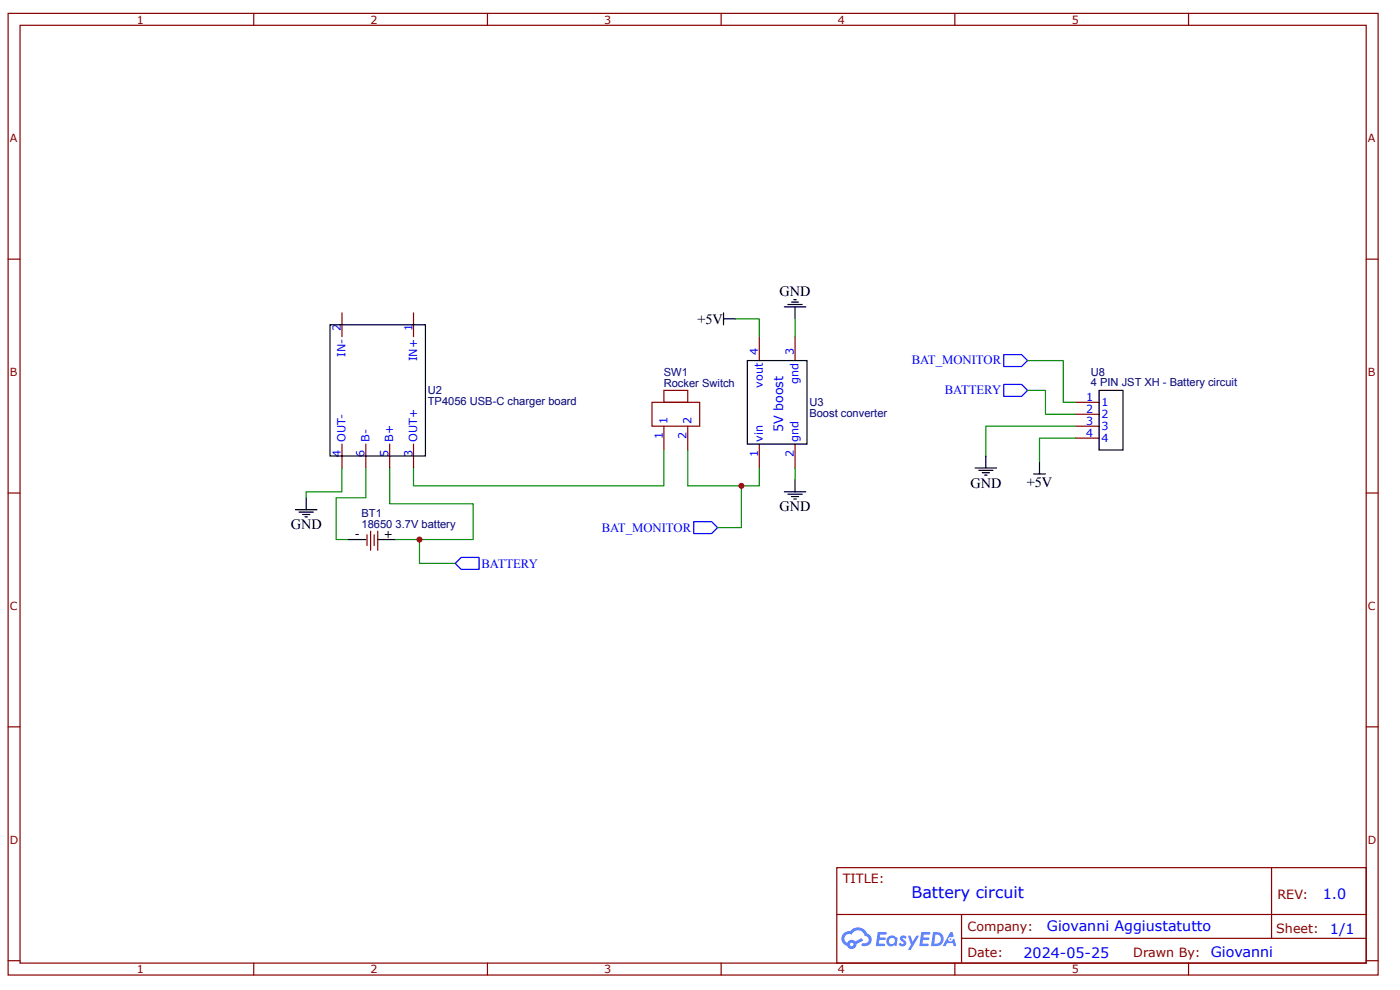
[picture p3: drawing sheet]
<svg xmlns="http://www.w3.org/2000/svg" width="297mm" height="210mm" viewBox="0 0 297 210" stroke-linecap="round" stroke-linejoin="round" font-family="sans-serif">
<g fill="none" stroke="#800" stroke-width=".25">
<path d="M1.7 2.8h290.7v203.9h-290.7zM4.3 5.4h285.5v198.8h-285.5zM53.8 2.8v2.6M103.4 2.8v2.6M153 2.8v2.6M202.6 2.8v2.6M252.1 2.8v2.6M1.7 54.9h2.6M289.8 54.9h2.6M1.7 104.5h2.6M289.8 104.5h2.6M1.7 154.1h2.6"/>
<path d="M289.8 154.1h2.6M177.5 184h112.3v20.2h-112.3zM177.6 193.9h112.1M204 198.9h85.7M204 193.9v10.1M269.8 184v14.9M1.7 203.7h2.6M53.8 204.2v2.5M103.4 204.2v2.5M153 204.2v2.5M202.6 204.2v2.5M252.1 204.2v2.5"/>
<path d="M289.8 203.7h2.6"/>
</g>
<g fill="#58f">
<path d="M191.1 198.5l.5-.2 .4 .1 .3 .3-.2 .4a.33 .33 0 0 0-.3-.3 .33 .33 0 0 0-.3 .1v.1a.85 .85 0 0 1 .7 .7 .85 .85 0 0 1-.3 .8l-.7 .1-.6-.4 .4-.4 .5 .3 .2-.1v-.2a.88 .88 0 0 1-.6-1.3z"/>
<path d="M192.6 198.4h.6l.4 1.3 .8-1.3h.6l-1.8 3h-.6l.7-1.1z"/>
<path d="M186.2 197.6h1.7l.2 .1-.1 .4h-1.3l-.1 .7h1.1l.2 .2-.2 .3h-1.1l-.2 .8h1.3l.1 .2-.1 .2-1.9 .1z"/>
<path d="M195.5 197.6h1.6l.2 .1v.4h-1.3l-.1 .7h1.1l.2 .2-.3 .3h-1.1l-.1 .8h1.2l.1 .2-.1 .2-1.9 .1z"/>
<path d="M201.6 197.6h.5l.2 .9-.4 .2a.49 .49 0 0 0-.7 .2 .49 .49 0 0 0 .3 .7 .49 .49 0 0 0 .6-.4l.4-.2 .4 1.6h-.6l-.2-.7h-1.2l-.3 .7h-.6z"/>
<path d="M197.9 197.6l-.4 3h1a1.51 1.51 0 0 0 1.7-1.5 1.51 1.51 0 0 0-1.8-1.5zM198.4 198.1a1.02 1.02 0 0 1 1.2 1.2 1.02 1.02 0 0 1-1.4 .8z"/>
<path d="M188.5 198.6a1.11 1.11 0 0 0-.3 1.6 1.11 1.11 0 0 0 1.6 .2l.4 .2 .2-1.7-.4-.2a1.01 1.01 0 0 0-1.5-.1zM188.5 199.5a.66 .66 0 0 1 1.3 0 .66 .66 0 0 1-1.3 0z"/>
<path d="M179 197.9a1.58 1.58 0 0 0 .7 2.6 1.01 1.01 0 0 0 1.2 .7 1.01 1.01 0 0 0 .8-1.1l1.4-.7-.3-.5-1.4 .7a1.02 1.02 0 0 0-1.7 .3 .99 .99 0 0 1-.4-1.4 .99 .99 0 0 1 1.4-.3 1.48 1.48 0 0 1 1.5-1 1.48 1.48 0 0 1 1.3 1.2 .82 .82 0 0 1 .8 1.1 .82 .82 0 0 1-1.2 .5l-.3 .1v.3a1.4 1.4 0 0 0 2-.6 1.4 1.4 0 0 0-.9-1.9 2.19 2.19 0 0 0-3.6-.5l-.8 .1zM180.3 200.2a.4 .4 0 0 1 .8 0 .4 .4 0 0 1-.8 0z"/>
<circle cx="201.6" cy="199.1" r=".19"/>
</g>
<g fill="none" stroke="#000" stroke-width=".25">
<path d="M70 68.9h20.3v27.8h-20.3zM153.5 67.6h2.5M153.5 66.3v2.6M158.6 76.4h12.6v17.8h-12.6zM166.4 65.1h4.6M167.2 64.6h3M167.9 64h1.5M168.4 63.5h.5M168.7 65.1v2.5M206.9 99.2h4.5M207.6 99.7h3.1M209.1 96.7v2.5"/>
<path d="M220.5 97.9v2.6M233.2 82.8h5v12.6h-5zM62.7 108.1h4.5M63.4 108.6h3.1M64.2 109.1h1.5M64.7 109.6h.5M65 105.5v2.6M73.8 114.4h3.8M80.1 114.4h3.8M166.4 104.3h4.6M167.2 104.8h3M167.9 105.3h1.5"/>
<path d="M168.4 105.8h.5M168.7 101.7v2.6M208.4 100.2h1.5M208.9 100.7h.5M219.3 100.5h2.5"/>
</g>
<g fill="none" stroke="#800" stroke-width=".25">
<path d="M72.6 66.3v5.1M87.7 66.3v5.1M161.1 71.4v5M168.7 71.4v5M72.6 94.2v5M77.6 94.2v5M82.7 94.2v5M87.7 94.2v5M138.3 85.3h10.1v5.1h-10.1zM140.8 82.8h5.1v2.5h-5.1zM140.8 90.4v5M145.9 90.4v5"/>
<path d="M161.1 94.2v5M168.7 94.2v5M228.1 85.3h5.1M228.1 87.8h5.1M228.1 90.4h5.1M228.1 92.9h5.1M77.9 113.4v2.3M78.6 112.6v4.1M79.4 113.4v2.3M80.1 112.6v4.1"/>
</g>
<g fill="none" stroke="#080" stroke-width=".25">
<path d="M156 67.6h5.1v3.8M168.7 67.6v3.8M218 76.4h7.6v8.9h2.5M72.6 99.2v5.1h-7.6v1.2M77.6 99.2v6.3h-6.3v8.9h2.5M82.7 99.2v7.6h17.7v7.6h-16.5M140.8 95.4v7.6h-53.1v-3.8M145.9 95.4v7.6h15.2v-3.8M168.7 99.2v2.5M218 82.8h3.8v5h6.3M228.1 92.9h-7.6v5M228.1 90.4h-19v6.3"/>
<path d="M89 114.4v5h7.6M157.3 103v8.9h-5.1"/>
</g>
<path d="M212.9 75.2h3.8l1.3 1.2-1.3 1.3h-3.8zM212.9 81.5h3.8l1.3 1.3-1.3 1.2h-3.8zM96.6 119.4l1.2-1.2h3.8v2.5h-3.8zM147.2 110.6h3.8l1.2 1.3-1.2 1.2h-3.8z" fill="none" stroke="#00f" stroke-width=".25"/>
<g fill="#c00">
<circle cx="157.3" cy="103" r=".63"/>
<circle cx="89" cy="114.4" r=".63"/>
</g>
<text font-size="3.4" fill="#00f" x="193.4" y="190.4">Battery circuit</text>
<g font-size="3">
<text x="165.4" y="62.8">GND</text>
<text x="147.9" y="68.6">+5V</text>
<text x="205.9" y="103.5">GND</text>
<text x="217.8" y="103.3">+5V</text>
<text x="61.7" y="112.1">GND</text>
<text x="165.4" y="108.3">GND</text>
</g>
<g font-size="3" fill="#00f">
<text x="280.6" y="190.6">1.0</text>
<text x="222.1" y="197.5">Giovanni Aggiustatutto</text>
<text x="282.2" y="198">1/1</text>
<text x="217.1" y="203">2024-05-25</text>
<text x="256.9" y="203">Giovanni</text>
</g>
<g font-size="2.7" fill="#00f">
<text x="193.4" y="77.3">BAT_MONITOR</text>
<text x="200.4" y="83.5">BATTERY</text>
<text x="166.1" y="91.6" transform="rotate(-90 166.1 91.6)">5V boost</text>
<text x="127.7" y="112.7">BAT_MONITOR</text>
<text x="102.1" y="120.5">BATTERY</text>
</g>
<g font-size="2.7" fill="#800">
<text x="178.8" y="187.2">TITLE:</text>
<text x="271" y="190.6">REV:</text>
<text x="205.3" y="197.4">Company:</text>
<text x="270.8" y="197.9">Sheet:</text>
<text x="205.3" y="202.9">Date:</text>
<text x="240.4" y="203">Drawn By:</text>
</g>
<g font-size="2.4" fill="#800">
<text x="29" y="5">1</text>
<text x="78.6" y="5">2</text>
<text x="128.2" y="5">3</text>
<text x="177.8" y="5">4</text>
<text x="227.4" y="5">5</text>
<text x="2.1" y="30.2">A</text>
<text x="290.2" y="30.2">A</text>
<text x="2.1" y="79.7">B</text>
<text x="290.2" y="79.7">B</text>
<text x="2.1" y="129.3">C</text>
<text x="290.2" y="129.3">C</text>
<text x="2.1" y="178.9">D</text>
<text x="290.2" y="178.9">D</text>
<text x="29" y="206.3">1</text>
<text x="78.6" y="206.3">2</text>
<text x="128.2" y="206.3">3</text>
<text x="177.8" y="206.3">4</text>
<text x="227.4" y="206.3">5</text>
</g>
<g font-size="2.4" fill="#00f">
<text x="72.3" y="70.1" transform="rotate(-90 72.3 70.1)">2</text>
<text x="87.5" y="70.1" transform="rotate(-90 87.5 70.1)">1</text>
<text x="73.3" y="75.7" transform="rotate(-90 73.3 75.7)">IN-</text>
<text x="88.5" y="76.6" transform="rotate(-90 88.5 76.6)">IN+</text>
<text x="160.8" y="75.2" transform="rotate(-90 160.8 75.2)">4</text>
<text x="168.4" y="75.2" transform="rotate(-90 168.4 75.2)">3</text>
<text x="161.8" y="82.2" transform="rotate(-90 161.8 82.2)">vout</text>
<text x="169.4" y="81.4" transform="rotate(-90 169.4 81.4)">gnd</text>
<text x="141.6" y="89.9" transform="rotate(-90 141.6 89.9)">1</text>
<text x="146.7" y="89.9" transform="rotate(-90 146.7 89.9)">2</text>
<text x="230.4" y="85">1</text>
<text x="230.4" y="87.6">2</text>
<text x="233.7" y="86.1">1</text>
<text x="233.7" y="88.6">2</text>
<text x="73.3" y="93.6" transform="rotate(-90 73.3 93.6)">OUT-</text>
<text x="78.4" y="93.6" transform="rotate(-90 78.4 93.6)">B-</text>
<text x="83.4" y="93.6" transform="rotate(-90 83.4 93.6)">B+</text>
<text x="88.5" y="93.6" transform="rotate(-90 88.5 93.6)">OUT+</text>
<text x="140.6" y="93.1" transform="rotate(-90 140.6 93.1)">1</text>
<text x="145.7" y="93.1" transform="rotate(-90 145.7 93.1)">2</text>
<text x="161.8" y="93.6" transform="rotate(-90 161.8 93.6)">vin</text>
<text x="169.4" y="93.6" transform="rotate(-90 169.4 93.6)">gnd</text>
<text x="230.4" y="90.1">3</text>
<text x="230.4" y="92.6">4</text>
<text x="233.7" y="91.1">3</text>
<text x="233.7" y="93.6">4</text>
<text x="72.3" y="96.9" transform="rotate(-90 72.3 96.9)">4</text>
<text x="77.4" y="96.9" transform="rotate(-90 77.4 96.9)">6</text>
<text x="82.4" y="96.9" transform="rotate(-90 82.4 96.9)">5</text>
<text x="87.5" y="96.9" transform="rotate(-90 87.5 96.9)">3</text>
<text x="160.8" y="96.9" transform="rotate(-90 160.8 96.9)">1</text>
<text x="168.4" y="96.9" transform="rotate(-90 168.4 96.9)">2</text>
</g>
<g font-size="2.4" fill="#000080">
<text x="90.8" y="83.6">U2</text>
<text x="140.8" y="82">Rocker Switch</text>
<text x="140.8" y="79.8">SW1</text>
<text x="231.4" y="81.9">4 PIN JST XH - Battery circuit</text>
<text x="231.4" y="79.7">U8</text>
<text x="90.8" y="85.8">TP4056 USB-C charger board</text>
<text x="171.7" y="88.3">Boost converter</text>
<text x="171.7" y="86.1">U3</text>
<text x="76.7" y="111.9">18650</text>
<text x="76.7" y="109.6">BT1</text>
<text x="83.9" y="111.9">3.7V battery</text>
</g>
<g font-size="2.4">
<text x="75.3" y="114.1">-</text>
<text x="81.4" y="114.1">+</text>
</g>
</svg>
